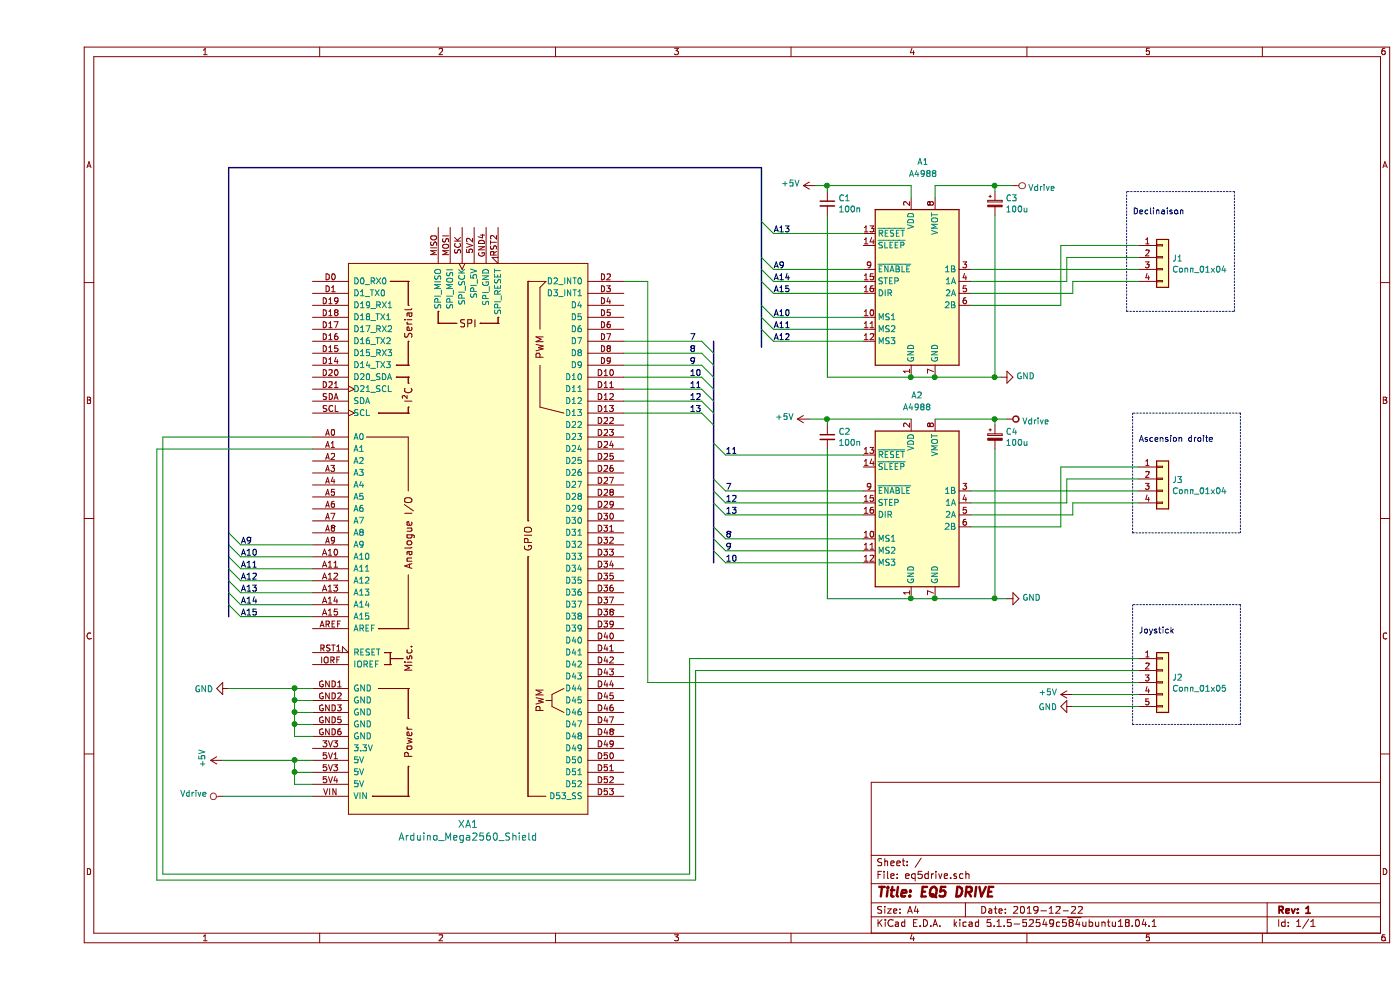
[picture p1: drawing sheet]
EESchema Schematic File Version 4
EELAYER 30 0
EELAYER END
$Descr A4 11693 8268
encoding utf-8
Sheet 1 1
Title "EQ5 DRIVE"
Date "2019-12-22"
Rev "1"
Comp ""
Comment1 ""
Comment2 ""
Comment3 ""
Comment4 ""
$EndDescr
$Comp
L arduino:Arduino_Mega2560_Shield XA1
U 1 1
P 3600 4500
F 0 "XA1" H 3600 2119 60  0000 C CNN
F 1 "Arduino_Mega2560_Shield" H 3600 2013 60  0000 C CNN
F 2 "arduino-shield:mega-shield" H 4300 7250 60  0001 C CNN
F 3 "https://store.arduino.cc/arduino-mega-2560-rev3" H 4300 7250 60  0001 C CNN
	1    3600 4500
	1    0    0    -1  
$EndComp
$Comp
L Driver_Motor:Pololu_Breakout_A4988 A1
U 1 1
P 7300 2350
F 0 "A1" H 7400 3350 50  0000 C CNN
F 1 "A4988" H 7400 3250 50  0000 C CNN
F 2 "Module:Pololu_Breakout-16_15.2x20.3mm" H 7575 1600 50  0001 L CNN
F 3 "https://www.pololu.com/product/2980/pictures" H 7400 2050 50  0001 C CNN
	1    7300 2350
	1    0    0    -1  
$EndComp
$Comp
L Driver_Motor:Pololu_Breakout_A4988 A2
U 1 1
P 7300 4200
F 0 "A2" H 7350 5100 50  0000 C CNN
F 1 "A4988" H 7350 5000 50  0000 C CNN
F 2 "Module:Pololu_Breakout-16_15.2x20.3mm" H 7575 3450 50  0001 L CNN
F 3 "https://www.pololu.com/product/2980/pictures" H 7400 3900 50  0001 C CNN
	1    7300 4200
	1    0    0    -1  
$EndComp
Wire Wire Line
	4900 3350 5550 3350
Wire Wire Line
	9200 2250 7800 2250
Wire Wire Line
	7800 2350 8600 2350
Wire Wire Line
	8600 2350 8600 2150
Wire Wire Line
	8600 2150 9200 2150
Wire Wire Line
	8550 2550 8550 2050
Wire Wire Line
	8550 2050 9200 2050
Wire Wire Line
	7800 2550 8550 2550
Wire Wire Line
	9200 2350 8650 2350
Wire Wire Line
	8650 2350 8650 2450
Wire Wire Line
	8650 2450 7800 2450
$Comp
L Connector_Generic:Conn_01x05 J2
U 1 1
P 9400 5700
F 0 "J2" H 9480 5742 50  0000 L CNN
F 1 "Conn_01x05" H 9480 5651 50  0000 L CNN
F 2 "Connector_PinHeader_2.54mm:PinHeader_1x05_P2.54mm_Vertical" H 9400 5700 50  0001 C CNN
F 3 "~" H 9400 5700 50  0001 C CNN
	1    9400 5700
	1    0    0    -1  
$EndComp
Wire Wire Line
	9200 4100 7800 4100
Wire Wire Line
	7800 4200 8600 4200
Wire Wire Line
	8600 4200 8600 4000
Wire Wire Line
	8600 4000 9200 4000
Wire Wire Line
	8550 4400 8550 3900
Wire Wire Line
	8550 3900 9200 3900
Wire Wire Line
	7800 4400 8550 4400
Wire Wire Line
	9200 4200 8650 4200
Wire Wire Line
	8650 4200 8650 4300
Wire Wire Line
	8650 4300 7800 4300
Wire Wire Line
	6900 2850 6150 2850
$Comp
L Connector_Generic:Conn_01x04 J1
U 1 1
P 9400 2150
F 0 "J1" H 9480 2142 50  0000 L CNN
F 1 "Conn_01x04" H 9480 2051 50  0000 L CNN
F 2 "Connector_PinHeader_2.54mm:PinHeader_1x04_P2.54mm_Vertical" H 9400 2150 50  0001 C CNN
F 3 "~" H 9400 2150 50  0001 C CNN
	1    9400 2150
	1    0    0    -1  
$EndComp
$Comp
L Connector_Generic:Conn_01x04 J3
U 1 1
P 9400 4000
F 0 "J3" H 9480 3992 50  0000 L CNN
F 1 "Conn_01x04" H 9480 3901 50  0000 L CNN
F 2 "Connector_PinHeader_2.54mm:PinHeader_1x04_P2.54mm_Vertical" H 9400 4000 50  0001 C CNN
F 3 "~" H 9400 4000 50  0001 C CNN
	1    9400 4000
	1    0    0    -1  
$EndComp
Wire Wire Line
	2300 3650 1050 3650
Wire Wire Line
	1050 3650 1050 7300
Wire Wire Line
	1050 7300 5450 7300
Wire Wire Line
	2300 3750 1000 3750
Wire Wire Line
	1000 3750 1000 7350
Wire Wire Line
	1000 7350 5500 7350
Wire Wire Line
	4900 2350 5100 2350
Wire Wire Line
	5100 2350 5100 5700
Text Notes 9150 1800 0    50   ~ 0
Declinaison
Text Notes 9200 3700 0    50   ~ 0
Ascension droite
Wire Notes Line
	9150 3450 9150 4450
Wire Notes Line
	9150 4450 10050 4450
Wire Notes Line
	10050 4450 10050 3450
Wire Notes Line
	10050 3450 9150 3450
Wire Notes Line
	9100 1600 9100 2600
Wire Notes Line
	9100 2600 10000 2600
Wire Notes Line
	10000 2600 10000 1600
Wire Notes Line
	10000 1600 9100 1600
Entry Wire Line
	1600 4650 1700 4750
Entry Wire Line
	1600 4550 1700 4650
Entry Wire Line
	1600 4450 1700 4550
Wire Wire Line
	1700 4550 2300 4550
Entry Wire Line
	1600 4750 1700 4850
Entry Wire Line
	1600 4850 1700 4950
Entry Wire Line
	1600 4950 1700 5050
Entry Wire Line
	1600 5050 1700 5150
Wire Wire Line
	1700 5150 2300 5150
Wire Wire Line
	2300 5050 1700 5050
Wire Wire Line
	1700 4950 2300 4950
Wire Wire Line
	2300 4850 1700 4850
Wire Wire Line
	1700 4750 2300 4750
Wire Wire Line
	2300 4650 1700 4650
Text Label 1700 4550 0    50   ~ 0
A9
Text Label 1700 4650 0    50   ~ 0
A10
Text Label 1700 4750 0    50   ~ 0
A11
Text Label 1700 4850 0    50   ~ 0
A12
Text Label 1700 4950 0    50   ~ 0
A13
Text Label 1700 5050 0    50   ~ 0
A14
Text Label 1700 5150 0    50   ~ 0
A15
Entry Wire Line
	6050 1850 6150 1950
Entry Wire Line
	6050 2150 6150 2250
Entry Wire Line
	6050 2250 6150 2350
Entry Wire Line
	6050 2350 6150 2450
Entry Wire Line
	6050 2550 6150 2650
Entry Wire Line
	6050 2650 6150 2750
Entry Wire Line
	6050 2750 6150 2850
Wire Wire Line
	6150 2250 6900 2250
Wire Wire Line
	6150 2350 6900 2350
Wire Wire Line
	6150 2450 6900 2450
Wire Wire Line
	6150 2650 6900 2650
Wire Wire Line
	6150 2750 6900 2750
Wire Wire Line
	6150 1950 6900 1950
Text Label 6150 1950 0    50   ~ 0
A13
Text Label 6150 2250 0    50   ~ 0
A9
Text Label 6150 2350 0    50   ~ 0
A14
Text Label 6150 2450 0    50   ~ 0
A15
Text Label 6150 2650 0    50   ~ 0
A10
Text Label 6150 2750 0    50   ~ 0
A11
Text Label 6150 2850 0    50   ~ 0
A12
Entry Wire Line
	5550 2850 5650 2950
Entry Wire Line
	5550 2950 5650 3050
Entry Wire Line
	5550 3050 5650 3150
Entry Wire Line
	5550 3150 5650 3250
Entry Wire Line
	5550 3250 5650 3350
Entry Wire Line
	5550 3350 5650 3450
Entry Wire Line
	5550 3450 5650 3550
Wire Wire Line
	4900 2850 5550 2850
Wire Wire Line
	5550 2950 4900 2950
Wire Wire Line
	4900 3050 5550 3050
Wire Wire Line
	5550 3150 4900 3150
Wire Wire Line
	4900 3250 5550 3250
Wire Wire Line
	4900 3450 5550 3450
Text Label 5450 2850 0    50   ~ 0
7
Text Label 5450 2950 0    50   ~ 0
8
Text Label 5450 3050 0    50   ~ 0
9
Text Label 5450 3150 0    50   ~ 0
10
Text Label 5450 3250 0    50   ~ 0
11
Text Label 5450 3350 0    50   ~ 0
12
Text Label 5450 3450 0    50   ~ 0
13
Entry Wire Line
	5650 3700 5750 3800
Entry Wire Line
	5650 4000 5750 4100
Entry Wire Line
	5650 4100 5750 4200
Entry Wire Line
	5650 4200 5750 4300
Entry Wire Line
	5650 4400 5750 4500
Entry Wire Line
	5650 4500 5750 4600
Entry Wire Line
	5650 4600 5750 4700
Wire Wire Line
	5750 3800 6900 3800
Wire Wire Line
	6900 4100 5750 4100
Wire Wire Line
	5750 4200 6900 4200
Wire Wire Line
	6900 4300 5750 4300
Wire Wire Line
	6900 4600 5750 4600
Wire Wire Line
	5750 4500 6900 4500
Wire Wire Line
	5750 4700 6900 4700
Text Label 5750 3800 0    50   ~ 0
11
Text Label 5750 4100 0    50   ~ 0
7
Text Label 5750 4200 0    50   ~ 0
12
Text Label 5750 4300 0    50   ~ 0
13
Text Label 5750 4500 0    50   ~ 0
8
Text Label 5750 4600 0    50   ~ 0
9
Text Label 5750 4700 0    50   ~ 0
10
Wire Bus Line
	1600 1400 6050 1400
Wire Wire Line
	5450 5500 5450 7300
Wire Wire Line
	5450 5500 9200 5500
Wire Wire Line
	5500 5600 5500 7350
Wire Wire Line
	5500 5600 9200 5600
Wire Wire Line
	5100 5700 9200 5700
Text Notes 9200 5300 0    50   ~ 0
Joystick\n
Wire Notes Line
	9150 5050 9150 6050
Wire Notes Line
	9150 6050 10050 6050
Wire Notes Line
	10050 6050 10050 5050
Wire Notes Line
	10050 5050 9150 5050
$Comp
L power:GND #PWR03
U 1 1
P 1600 5750
F 0 "#PWR03" H 1600 5500 50  0001 C CNN
F 1 "GND" V 1605 5622 50  0000 R CNN
F 2 "" H 1600 5750 50  0001 C CNN
F 3 "" H 1600 5750 50  0001 C CNN
	1    1600 5750
	0    1    1    0   
$EndComp
Wire Wire Line
	1600 5750 2150 5750
Wire Wire Line
	2300 5850 2150 5850
Wire Wire Line
	2150 5850 2150 5750
Connection ~ 2150 5750
Wire Wire Line
	2150 5750 2300 5750
Wire Wire Line
	2150 5850 2150 5950
Wire Wire Line
	2150 5950 2300 5950
Connection ~ 2150 5850
Wire Wire Line
	2150 5950 2150 6050
Wire Wire Line
	2150 6050 2300 6050
Connection ~ 2150 5950
Wire Wire Line
	2150 6050 2150 6150
Wire Wire Line
	2150 6150 2300 6150
Connection ~ 2150 6050
$Comp
L power:GND #PWR011
U 1 1
P 8650 5900
F 0 "#PWR011" H 8650 5650 50  0001 C CNN
F 1 "GND" V 8655 5772 50  0000 R CNN
F 2 "" H 8650 5900 50  0001 C CNN
F 3 "" H 8650 5900 50  0001 C CNN
	1    8650 5900
	0    1    1    0   
$EndComp
Wire Wire Line
	8650 5900 9200 5900
$Comp
L power:+5V #PWR01
U 1 1
P 1550 6350
F 0 "#PWR01" H 1550 6200 50  0001 C CNN
F 1 "+5V" H 1565 6523 50  0000 C CNN
F 2 "" H 1550 6350 50  0001 C CNN
F 3 "" H 1550 6350 50  0001 C CNN
	1    1550 6350
	0    -1   -1   0   
$EndComp
Wire Wire Line
	2300 6350 2150 6350
Wire Wire Line
	2300 6450 2150 6450
Wire Wire Line
	2150 6450 2150 6350
Wire Wire Line
	2150 6450 2150 6550
Wire Wire Line
	2150 6550 2300 6550
Connection ~ 2150 6450
Wire Wire Line
	1550 6350 2150 6350
Connection ~ 2150 6350
$Comp
L power:+5V #PWR010
U 1 1
P 8650 5800
F 0 "#PWR010" H 8650 5650 50  0001 C CNN
F 1 "+5V" V 8665 5928 50  0000 L CNN
F 2 "" H 8650 5800 50  0001 C CNN
F 3 "" H 8650 5800 50  0001 C CNN
	1    8650 5800
	0    -1   -1   0   
$EndComp
Wire Wire Line
	8650 5800 9200 5800
$Comp
L power:+5V #PWR04
U 1 1
P 6450 3500
F 0 "#PWR04" H 6450 3350 50  0001 C CNN
F 1 "+5V" V 6465 3628 50  0000 L CNN
F 2 "" H 6450 3500 50  0001 C CNN
F 3 "" H 6450 3500 50  0001 C CNN
	1    6450 3500
	0    -1   -1   0   
$EndComp
$Comp
L power:+5V #PWR05
U 1 1
P 6500 1550
F 0 "#PWR05" H 6500 1400 50  0001 C CNN
F 1 "+5V" V 6515 1678 50  0000 L CNN
F 2 "" H 6500 1550 50  0001 C CNN
F 3 "" H 6500 1550 50  0001 C CNN
	1    6500 1550
	0    -1   -1   0   
$EndComp
$Comp
L power:Vdrive #PWR02
U 1 1
P 1550 6650
F 0 "#PWR02" H 1350 6500 50  0001 C CNN
F 1 "Vdrive" V 1568 6778 50  0000 L CNN
F 2 "" H 1550 6650 50  0001 C CNN
F 3 "" H 1550 6650 50  0001 C CNN
	1    1550 6650
	0    -1   -1   0   
$EndComp
Wire Wire Line
	1550 6650 2300 6650
$Comp
L power:Vdrive #PWR07
U 1 1
P 8100 3500
F 0 "#PWR07" H 7900 3350 50  0001 C CNN
F 1 "Vdrive" V 8117 3628 50  0000 L CNN
F 2 "" H 8100 3500 50  0001 C CNN
F 3 "" H 8100 3500 50  0001 C CNN
	1    8100 3500
	0    1    1    0   
$EndComp
$Comp
L power:Vdrive #PWR09
U 1 1
P 8150 1550
F 0 "#PWR09" H 7950 1400 50  0001 C CNN
F 1 "Vdrive" V 8167 1678 50  0000 L CNN
F 2 "" H 8150 1550 50  0001 C CNN
F 3 "" H 8150 1550 50  0001 C CNN
	1    8150 1550
	0    1    1    0   
$EndComp
Wire Wire Line
	7500 3500 8000 3500
$Comp
L power:GND #PWR06
U 1 1
P 8050 3150
F 0 "#PWR06" H 8050 2900 50  0001 C CNN
F 1 "GND" V 8055 3022 50  0000 R CNN
F 2 "" H 8050 3150 50  0001 C CNN
F 3 "" H 8050 3150 50  0001 C CNN
	1    8050 3150
	0    -1   -1   0   
$EndComp
$Comp
L power:GND #PWR08
U 1 1
P 8100 5000
F 0 "#PWR08" H 8100 4750 50  0001 C CNN
F 1 "GND" V 8105 4872 50  0000 R CNN
F 2 "" H 8100 5000 50  0001 C CNN
F 3 "" H 8100 5000 50  0001 C CNN
	1    8100 5000
	0    -1   -1   0   
$EndComp
Wire Wire Line
	7300 5000 7500 5000
Wire Wire Line
	7500 5000 8000 5000
Connection ~ 7500 5000
Wire Wire Line
	7300 3150 7500 3150
Connection ~ 7500 3150
$Comp
L Device:CP_Small C3
U 1 1
P 8000 1700
F 0 "C3" H 8088 1746 50  0000 L CNN
F 1 "100u" H 8088 1655 50  0000 L CNN
F 2 "Capacitor_THT:CP_Axial_L10.0mm_D6.0mm_P15.00mm_Horizontal" H 8000 1700 50  0001 C CNN
F 3 "~" H 8000 1700 50  0001 C CNN
	1    8000 1700
	1    0    0    -1  
$EndComp
$Comp
L Device:C_Small C1
U 1 1
P 6600 1700
F 0 "C1" H 6692 1746 50  0000 L CNN
F 1 "100n" H 6692 1655 50  0000 L CNN
F 2 "Capacitor_THT:C_Disc_D3.0mm_W1.6mm_P2.50mm" H 6600 1700 50  0001 C CNN
F 3 "~" H 6600 1700 50  0001 C CNN
	1    6600 1700
	1    0    0    -1  
$EndComp
Wire Wire Line
	7500 3150 8000 3150
Connection ~ 8000 3150
Wire Wire Line
	8000 3150 8050 3150
Connection ~ 7300 3150
Wire Wire Line
	8000 1800 8000 3150
Wire Wire Line
	6600 1800 6600 3150
Wire Wire Line
	6600 3150 7300 3150
$Comp
L Device:C_Small C2
U 1 1
P 6600 3650
F 0 "C2" H 6692 3696 50  0000 L CNN
F 1 "100n" H 6692 3605 50  0000 L CNN
F 2 "Capacitor_THT:C_Disc_D3.0mm_W1.6mm_P2.50mm" H 6600 3650 50  0001 C CNN
F 3 "~" H 6600 3650 50  0001 C CNN
	1    6600 3650
	1    0    0    -1  
$EndComp
$Comp
L Device:CP_Small C4
U 1 1
P 8000 3650
F 0 "C4" H 8088 3696 50  0000 L CNN
F 1 "100u" H 8088 3605 50  0000 L CNN
F 2 "Capacitor_THT:CP_Axial_L10.0mm_D6.0mm_P15.00mm_Horizontal" H 8000 3650 50  0001 C CNN
F 3 "~" H 8000 3650 50  0001 C CNN
	1    8000 3650
	1    0    0    -1  
$EndComp
Wire Wire Line
	8000 3750 8000 5000
Connection ~ 8000 5000
Wire Wire Line
	8000 5000 8100 5000
Wire Wire Line
	6600 3750 6600 5000
Wire Wire Line
	6600 5000 7300 5000
Connection ~ 7300 5000
Wire Wire Line
	6450 3500 6600 3500
Wire Wire Line
	6600 3550 6600 3500
Connection ~ 6600 3500
Wire Wire Line
	6600 3500 7300 3500
Wire Wire Line
	8000 3550 8000 3500
Connection ~ 8000 3500
Wire Wire Line
	8000 3500 8100 3500
Wire Wire Line
	6500 1550 6600 1550
Wire Wire Line
	7500 1550 8000 1550
Wire Wire Line
	7300 1550 7300 1650
Wire Wire Line
	7500 1650 7500 1550
Wire Wire Line
	8000 1600 8000 1550
Connection ~ 8000 1550
Wire Wire Line
	8000 1550 8150 1550
Wire Wire Line
	6600 1600 6600 1550
Connection ~ 6600 1550
Wire Wire Line
	6600 1550 7300 1550
NoConn ~ 4900 3550
NoConn ~ 4900 3650
NoConn ~ 4900 3750
NoConn ~ 4900 3850
NoConn ~ 4900 3950
NoConn ~ 4900 4050
NoConn ~ 4900 4150
NoConn ~ 4900 4250
NoConn ~ 4900 4350
NoConn ~ 4900 4450
NoConn ~ 4900 4550
NoConn ~ 4900 4650
NoConn ~ 4900 4750
NoConn ~ 4900 4850
NoConn ~ 4900 4950
NoConn ~ 4900 5050
NoConn ~ 4900 5150
NoConn ~ 4900 5250
NoConn ~ 4900 5350
NoConn ~ 4900 5450
NoConn ~ 4900 5550
NoConn ~ 4900 5650
NoConn ~ 4900 5750
NoConn ~ 4900 5850
NoConn ~ 4900 5950
NoConn ~ 4900 6050
NoConn ~ 4900 6150
NoConn ~ 4900 6250
NoConn ~ 4900 6350
NoConn ~ 4900 6450
NoConn ~ 4900 6550
NoConn ~ 4900 6650
NoConn ~ 4900 2450
NoConn ~ 4900 2550
NoConn ~ 4900 2650
NoConn ~ 4900 2750
NoConn ~ 3350 1900
NoConn ~ 3450 1900
NoConn ~ 3550 1900
NoConn ~ 3650 1900
NoConn ~ 3750 1900
NoConn ~ 3850 1900
NoConn ~ 2300 2350
NoConn ~ 2300 2450
NoConn ~ 2300 2550
NoConn ~ 2300 2650
NoConn ~ 2300 2750
NoConn ~ 2300 2850
NoConn ~ 2300 2950
NoConn ~ 2300 3050
NoConn ~ 2300 3150
NoConn ~ 2300 3250
NoConn ~ 2300 3350
NoConn ~ 2300 3450
NoConn ~ 2300 3850
NoConn ~ 2300 3950
NoConn ~ 2300 4050
NoConn ~ 2300 4150
NoConn ~ 2300 4250
NoConn ~ 2300 4350
NoConn ~ 2300 4450
NoConn ~ 2300 5250
NoConn ~ 2300 5450
NoConn ~ 2300 5550
NoConn ~ 2300 6250
NoConn ~ 6900 2050
NoConn ~ 6900 3900
Wire Bus Line
	1600 1400 1600 5150
Wire Bus Line
	6050 1400 6050 2900
Wire Bus Line
	5650 2850 5650 4700
$EndSCHEMATC
